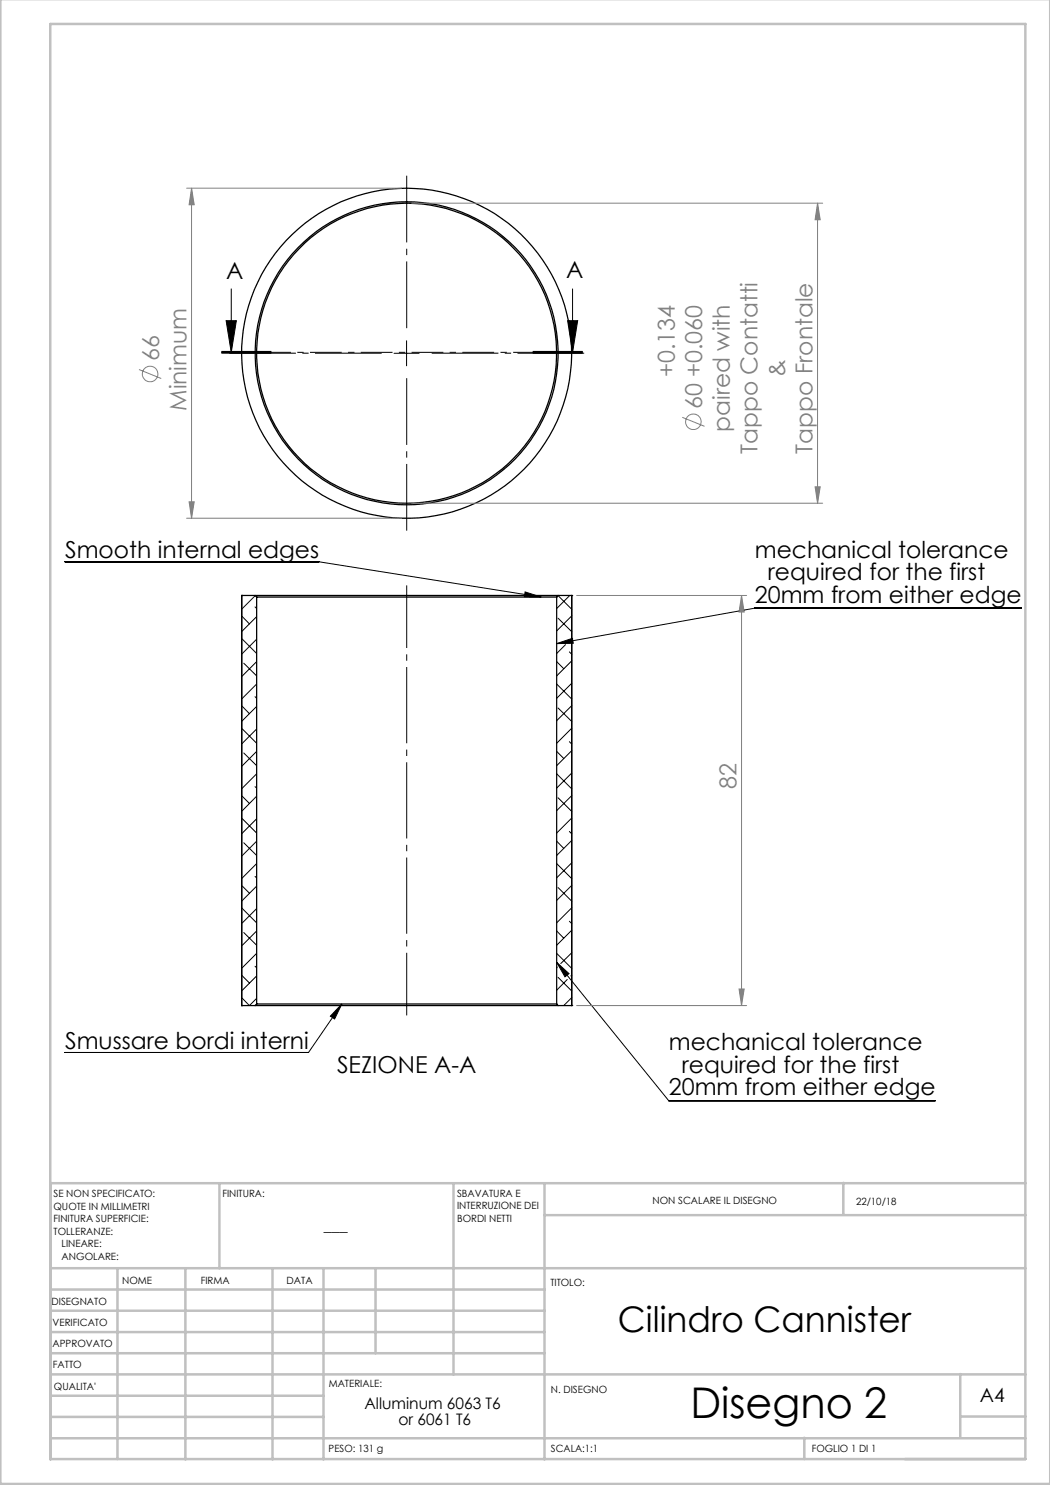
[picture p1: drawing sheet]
<svg xmlns="http://www.w3.org/2000/svg" width="210mm" height="297mm" viewBox="0 0 210 297" stroke-linecap="round" stroke-linejoin="round" font-family="sans-serif">
<g fill="none" stroke="#000" stroke-width=".25">
<path d="M48.3 119.1h.1M48.3 119.1v82M48.3 119.1h2.7M51 119.1h60.6M51 119.1l.3 .3M51.3 119.4h60M51.3 119.4v81.4M111.3 119.4v81.4M111.6 119.1h2.7M111.6 119.1l-.3 .3M114.3 119.1h.1M114.3 119.1v82"/>
<path d="M48.3 201.1h.1M48.3 201.1h2.7M51 201.1h60.6M51.3 200.8h60M51.3 200.8l-.3 .3M111.3 200.8l.3 .3M111.6 201.1h2.7M114.3 201.1h.1"/>
<circle cx="81.3" cy="70.6" r="30"/>
<circle cx="81.3" cy="70.6" r="33"/>
<circle cx="81.3" cy="70.7" r="30.3"/>
</g>
<g fill="none" stroke="#000" stroke-width=".2">
<path d="M46.2 57.8v12.7M114.5 57.8v12.7M44.3 70.5h10M44.3 70.6h10M44.3 70.3h10M45.2 64.1h2.1l-1.1 6.4zM78.8 70.7h5M81.3 68.2v5M106.5 70.3h10zM106.5 70.5h10M106.5 70.6h10M113.5 64.1h2l-1 6.4z"/>
<path d="M13 112.4h50.8l44.4 7M51.1 119.1l-2.8 2.7M105 118.4l3.2 1h-3.3zM111.6 119.1l2.7 2.7M113.9 119.1l-2.6 2.6M48.3 127.7l3 3M48.3 123.2l1.6 1.6M48.8 132.6l2.5 2.6M51 139.3l.3 .4M51 121.4l.3 .3M51.3 123.3l-3 3M51.3 127.8l-3 3"/>
<path d="M51.3 132.3l-3 3M51.3 136.8l-3 3M111.3 128.7l3.2-1 .2 1zM111.3 136.8l3 3M111.3 132.3l1.4 1.4M111.6 123.6l2.7 2.7M113.1 128.9l-1.8 1.8M113.9 130.4l.4 .4M114.3 127.7h.1M114.3 123.2l-3 3M114.3 132.2l-3 3M114.3 136.7l-3 3"/>
<path d="M204.3 121.6h-53.3l-39.7 7.1M48.3 159.1l1.6 1.6M48.3 145.7l3 3M48.3 141.1l1.6 1.6M48.8 150.6l2.5 2.5M51 157.3l.3 .3M51.3 141.3l-3 3M51.3 145.8l-3 3M51.3 150.3l-3 3M51.3 154.8l-3 3M51.3 159.2l-3 3.1M111.3 154.8l3 3"/>
<path d="M111.3 150.3l1.4 1.4M111.6 159.6l2.7 2.7M111.6 141.6l2.7 2.7M113.9 148.3l.4 .5M114.3 141.1l-3 3M114.3 145.7l-3 3M114.3 150.1l-3 3M114.3 154.6l-3 3M114.3 159.1l-3 3M48.3 177.1l1.6 1.5M48.3 163.6l3 3M48.8 168.6l2.5 2.5"/>
<path d="M51 175.3l.3 .3M51.3 163.8l-3 3M51.3 168.2l-3 3M51.3 172.7l-3 3M51.3 177.2l-3 3M111.3 172.7l3 3M111.3 168.2l1.4 1.5M111.6 177.5l2.7 2.7M113.9 166.3l.4 .5M114.3 163.6l-3 3M114.3 168.1l-3 3M114.3 172.6l-3 3"/>
<path d="M114.3 177.1l-3 3M48.3 199.5l1.6 1.6 1.4-1.4M48.3 195l1.6 1.6M48.3 181.6l3 3M48.8 186.5l2.5 2.6M51 193.2l.3 .4M51.3 181.7l-3 3M51.3 186.2l-3 3M51.3 190.7l-3 3M51.3 195.2l-3 3M111.3 192.5l2.5 2.2-.8 .7zM111.3 192.5l22.4 27.6h53.4"/>
<path d="M111.3 190.7l3 3M111.3 186.2l1.4 1.4M111.4 193.4l-.1 .2M111.6 195.5l2.7 2.7M113.5 195.9l-2.2 2.1M113.9 184.3l.4 .4M114.3 181.6l-3 3M114.3 186.1l-3 3M114.3 190.6l-2.2 2.1M114.3 195l-.1 .2M114.3 199.5l-1.6 1.6M68.4 200.8l-1.5 3-.8-.6z"/>
<path d="M68.4 200.8l-6.7 9.7h-48.7"/>
</g>
<g fill="none" stroke="#808080" stroke-width=".2">
<path d="M37.3 37.6h43M38.3 37.6v66M38.3 37.6l.5 3.4h-1zM82.3 40.6h82.2M163.5 40.6l.5 3.4h-1zM163.5 40.6v60M27.8 73.9l4.4 1.8M136.5 83.5l4.4 1.8M163 97.4h1l-.5 3.2zM37.3 103.6h43M37.8 100.4h1l-.5 3.2zM82.3 100.6h82.2"/>
<path d="M115.3 119.1h34M148.3 119.1v82M148.3 119.1l.5 3.3h-1zM147.8 197.8h1l-.5 3.3zM115.3 201.1h34"/>
<circle cx="30" cy="74.8" r="1.56"/>
<circle cx="138.7" cy="84.3" r="1.55"/>
</g>
<path d="M76.3 70.6h-30.5M81.3 65.6v-30.5M81.3 75.6v30.5M86.3 70.6h30.5" fill="none" stroke="#000" stroke-width=".2" stroke-dasharray="15.2 1.3 1.3 1.3" stroke-dashoffset="1.9" stroke-linecap="butt"/>
<path d="M81.3 117.1v86" fill="none" stroke="#000" stroke-width=".2" stroke-dasharray="15.2 1.3 1.3 1.3" stroke-dashoffset="2.7" stroke-linecap="butt"/>
<path d="M44.3 70.5h72.2" fill="none" stroke="#000" stroke-width=".2" stroke-dasharray="6.3 1.3 1.3 1.3" stroke-dashoffset="2.6" stroke-linecap="butt"/>
<g fill="none" stroke="#c0c0c0" stroke-width=".5">
<path d="M.1 -.1v296.9h209.9v-296.9M10.1 4.8h195v287h-195zM43.9 236.6v17M90.7 236.6v38.3M108.9 236.6v55.3M168.7 236.6v6.3M205.1 236.6h-195v55.3M10.1 253.6h195M10.1 257.9h98.8M23.5 253.6v38.2M37.1 253.6v38.3M54.5 253.6v38.3"/>
<path d="M64.7 253.6v38.3M75.1 253.6v17M108.9 243h96.2M10.1 270.6h98.8M10.1 266.4h98.8M10.1 262.1h98.8M10.1 279.1h54.6M10.1 274.9h195M192.1 274.8v12.7M10.1 287.7h195M10.1 283.4h54.6M160.9 287.5v4.3"/>
<path d="M192.1 283.3h13"/>
</g>
<g fill="#000">
<path d="M45.2 64.1h2.1l-1.1 6.4zM113.5 64.1h2l-1 6.4z"/>
<path d="M105 118.4l3.2 1h-3.3zM68.4 200.8l-1.5 3-.8-.6zM111.3 128.7l3.2-1 .2 1zM111.3 192.5l2.5 2.2-.8 .7z"/>
</g>
<path d="M163.5 40.6l.5 3.4h-1zM163 97.4h1l-.5 3.2zM38.3 37.6l.5 3.4h-1zM37.8 100.4h1l-.5 3.2zM148.3 119.1l.5 3.3h-1zM147.8 197.8h1l-.5 3.3z" fill="#808080"/>
<text font-size="8.5" x="138.1" y="283.5">Disegno 2</text>
<text font-size="7.1" x="123.6" y="266.4">Cilindro Cannister</text>
<g font-size="4.7">
<text x="45.2" y="55.8">A</text>
<text x="113.2" y="55.6">A</text>
<text x="13" y="111.7">Smooth internal edges</text>
<text x="151" y="111.5">mechanical tolerance</text>
<text x="153.6" y="116">required for the first</text>
<text x="151" y="120.6">20mm from either edge</text>
<text x="13" y="209.8">Smussare bordi interni</text>
<text x="67.4" y="214.5">SEZIONE A-A</text>
<text x="133.8" y="210">mechanical tolerance</text>
<text x="136.4" y="214.5">required for the first</text>
<text x="133.8" y="219.1">20mm from either edge</text>
</g>
<g font-size="4.7" fill="#808080">
<text x="31.8" y="72.3" transform="rotate(-90 31.8 72.3)">66</text>
<text x="134.9" y="75.4" transform="rotate(-90 134.9 75.4)">+0.134</text>
<text x="157" y="75.4" transform="rotate(-90 157 75.4)">&amp;</text>
<text x="37.3" y="82.2" transform="rotate(-90 37.3 82.2)">Minimum</text>
<text x="140.5" y="81.8" transform="rotate(-90 140.5 81.8)">60 +0.060</text>
<text x="146" y="86.4" transform="rotate(-90 146 86.4)">paired with</text>
<text x="151.5" y="90.8" transform="rotate(-90 151.5 90.8)">Tappo Contatti</text>
<text x="162.5" y="90.7" transform="rotate(-90 162.5 90.7)">Tappo Frontale</text>
<text x="147.3" y="157.7" transform="rotate(-90 147.3 157.7)">82</text>
</g>
<text font-size="3.9" x="196" y="280.4">A4</text>
<g font-size="3.2">
<text x="64.8" y="246.3">___</text>
<text x="72.9" y="281.8">Alluminum 6063 T6</text>
<text x="79.7" y="285">or 6061 T6</text>
</g>
<g font-size="2">
<text x="10.7" y="239.5">SE NON SPECIFICATO:</text>
<text x="44.5" y="239.5">FINITURA:</text>
<text x="91.4" y="239.4">SBAVATURA E</text>
<text x="10.7" y="242">QUOTE IN MILLIMETRI</text>
<text x="10.7" y="244.5">FINITURA SUPERFICIE:</text>
<text x="91.4" y="241.9">INTERRUZIONE DEI</text>
<text x="91.4" y="244.4">BORDI NETTI</text>
<text x="130.5" y="240.8">NON SCALARE IL DISEGNO</text>
<text x="171.2" y="241">22/10/18</text>
<text x="10.7" y="247">TOLLERANZE:</text>
<text x="12.3" y="249.5">LINEARE:</text>
<text x="12.3" y="252">ANGOLARE:</text>
<text x="24.4" y="256.9">NOME</text>
<text x="40.1" y="256.8">FIRMA</text>
<text x="57.3" y="256.8">DATA</text>
<text x="110.1" y="257.1">TITOLO:</text>
<text x="10.3" y="260.9">DISEGNATO</text>
<text x="10.5" y="269.3">APPROVATO</text>
<text x="10.5" y="265.2">VERIFICATO</text>
<text x="10.6" y="273.6">FATTO</text>
<text x="10.8" y="278">QUALITA'</text>
<text x="65.8" y="277.4">MATERIALE:</text>
<text x="110.2" y="278.5">N. DISEGNO</text>
<text x="65.7" y="290.4">PESO: 131 g</text>
<text x="110.2" y="290.5">SCALA:1:1</text>
<text x="162.4" y="290.4">FOGLIO 1 DI 1</text>
</g>
</svg>
